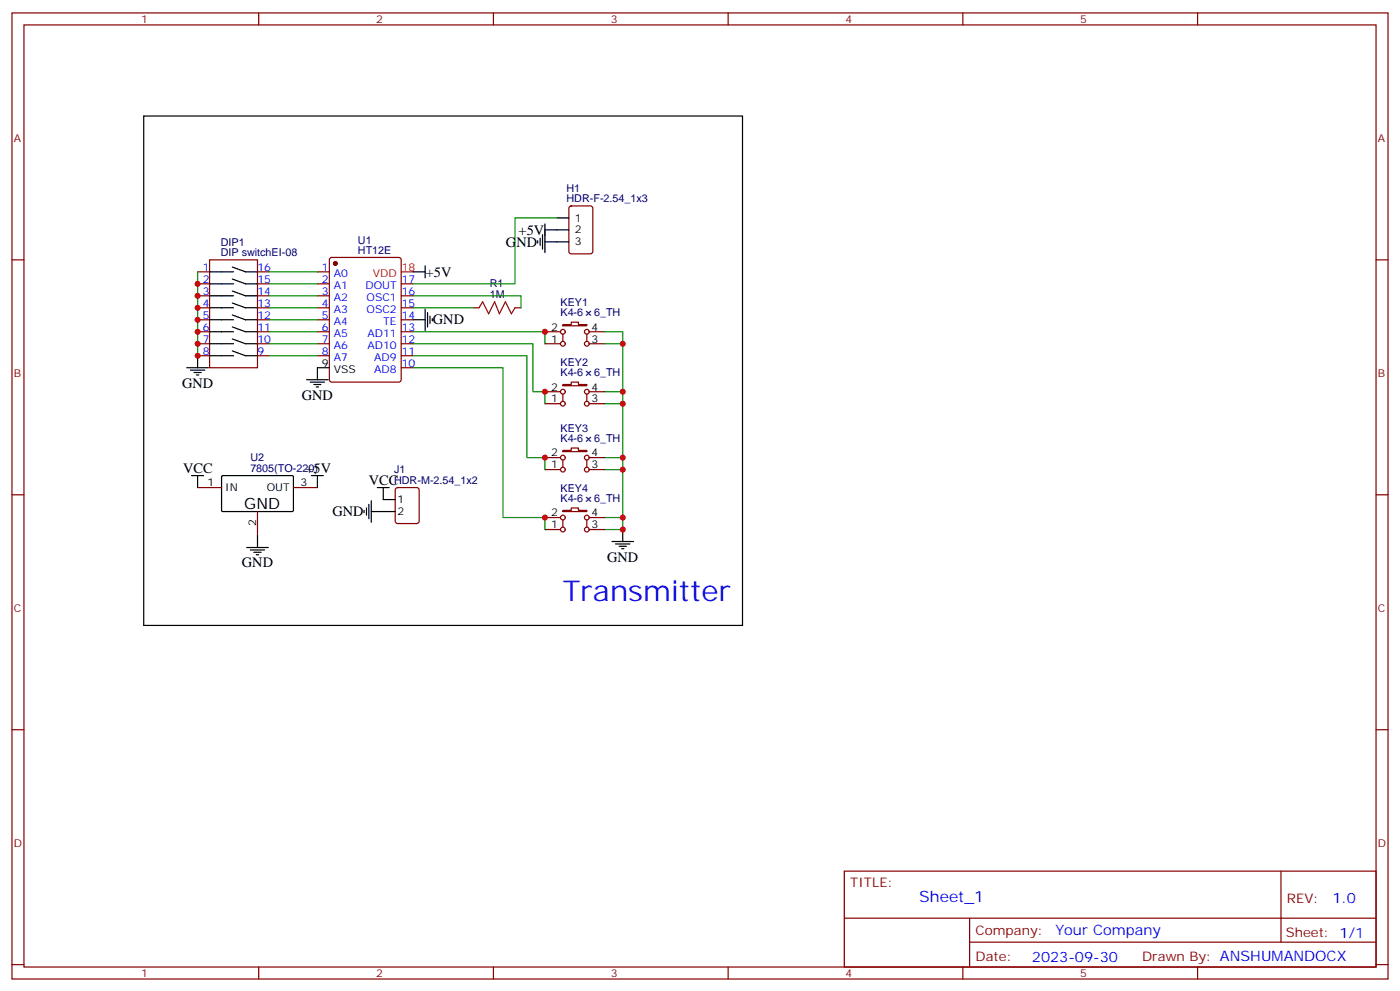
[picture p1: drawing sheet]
<svg xmlns="http://www.w3.org/2000/svg" width="412mm" height="292mm" viewBox="0 0 412 292" stroke-linecap="round" stroke-linejoin="round" font-family="sans-serif">
<g fill="none" stroke="#870000" stroke-width=".35">
<path d="M3.5 3.8h405.4v284.3h-405.4zM7.1 7.3h398.2v277.3h-398.2zM76.2 3.8v3.5M145.3 3.8v3.5M214.5 3.8v3.5M283.6 3.8v3.5M352.8 3.8v3.5M3.5 76.5h3.6M61.7 76.5h14.1v31.7h-14.1zM97.2 76l.5-.2h19.8l.6 .4 .1 35.6-.5 .6-20 .1-.6-.5-.1-35.5zM167.8 60.8l.5-.2h5.6l.7 .4v13l-.4 .7h-5.9l-.7-.4v-13zM405.3 76.5h3.6"/>
<path d="M58.2 94.1h3.5M58.2 97.6h3.5M58.2 83.5h3.5M58.2 87.1h3.5M58.2 90.6h3.5M58.2 80h3.5M75.8 94.1h3.6M75.8 97.6h3.6M75.8 83.5h3.6M75.8 87.1h3.6M75.8 90.6h3.6M75.8 80h3.6"/>
<path d="M93.5 94.1h3.5M93.5 97.6h3.5M93.5 83.5h3.5M93.5 87.1h3.5M93.5 90.6h3.5M93.5 80h3.5M118.2 94.1h3.5M118.2 97.6h3.5M118.2 83.5h3.5M118.2 87.1h3.5M118.2 90.6h3.5M139.3 90.6h1.8"/>
<path d="M151.7 90.6h1.8M160.5 97.6h4.6M165.8 95.5h2.5v-.7h2.1v.7h2.5v.4h-7.1zM165.8 98.4v2.1M172.9 98.4v2.1M173.6 97.6h4.6M58.2 101.2h3.5M58.2 104.7h3.5M75.8 101.2h3.6M75.8 104.7h3.6M93.5 101.2h3.5M93.5 104.7h3.5"/>
<path d="M118.2 101.2h3.5M118.2 104.7h3.5M118.2 108.2h3.5M160.5 101.2h4.6M160.5 118.8h4.6M160.5 115.3h4.6M165.8 113.2h2.5v-.7h2.1v.7h2.5v.3h-7.1zM165.8 116v2.1M172.9 116v2.1M173.6 101.2h4.6M173.6 118.8h4.6M173.6 115.3h4.6"/>
<path d="M160.5 138.2h4.6M160.5 134.7h4.6M165.8 132.6h2.5v-.7h2.1v.7h2.5v.3h-7.1zM165.8 135.4v2.1M172.9 135.4v2.1M173.6 138.2h4.6M173.6 134.7h4.6M3.5 145.6h3.6M58.2 143.5h7.1M75.8 150.6v7M86.4 143.5h7.1M116.7 143.7l.4-.2h5.7l.6 .4 .1 9.5-.5 .6-5.9 .1-.6-.5-.1-9.4z"/>
<path d="M160.5 155.9h4.6M160.5 152.3h4.6M165.8 150.2h2.5v-.7h2.1v.7h2.5v.4h-7.1zM165.8 153v2.2M172.9 153v2.2M173.6 155.9h4.6M173.6 152.3h4.6M405.3 145.6h3.6M3.5 214.8h3.6M405.3 214.8h3.6M248.7 256.4h156.6v28.2h-156.6zM377.3 256.4v20.9"/>
<path d="M248.7 270.2h156.5M285.6 277.3h119.6M285.6 270.2v14.2M3.5 283.9h3.6M76.2 284.6v3.5M145.3 284.6v3.5M214.5 284.6v3.5M283.6 284.6v3.5M352.8 284.6v3.5M405.3 283.9h3.6"/>
<circle cx="165.8" cy="97.6" r=".71"/>
<circle cx="172.9" cy="97.6" r=".71"/>
<circle cx="165.8" cy="118.8" r=".71"/>
<circle cx="165.8" cy="115.3" r=".71"/>
<circle cx="165.8" cy="101.2" r=".71"/>
<circle cx="172.9" cy="115.3" r=".71"/>
<circle cx="172.9" cy="118.8" r=".71"/>
<circle cx="172.9" cy="101.2" r=".71"/>
<circle cx="165.8" cy="134.7" r=".71"/>
<circle cx="165.8" cy="138.2" r=".71"/>
<circle cx="172.9" cy="134.7" r=".71"/>
<circle cx="172.9" cy="138.2" r=".71"/>
<circle cx="165.8" cy="152.3" r=".71"/>
<circle cx="165.8" cy="155.9" r=".71"/>
<circle cx="172.9" cy="152.3" r=".71"/>
<circle cx="172.9" cy="155.9" r=".71"/>
</g>
<g fill="none" stroke="#000" stroke-width=".35">
<path d="M42.3 34.1h176.4v150h-176.4zM68.4 78.6l3.9 1.4h3.5M125.2 78.2v3.6M158.4 70.8v.7M159.1 70.1v2.1M159.8 69.1v4.2M160.5 71.2h7.1M160.5 67.7h7.1M160.5 65.9v8.5M164 64.1h3.6M61.7 80h7.1M61.7 83.5h7.1"/>
<path d="M61.7 87.1h7.1M61.7 90.6h7.1M61.7 94.1h7.1M61.7 97.6h7.1M68.4 82.1l3.9 1.4h3.5M68.4 85.7l3.9 1.4h3.5M68.4 89.2l3.9 1.4h3.5M68.4 92.7l3.9 1.4h3.5M68.4 96.2l3.9 1.4h3.5M68.4 99.8l3.9 1.4h3.5M121.7 80h3.5M121.7 94.1h3.5"/>
<path d="M125.2 90.9v6.4M125.9 92v4.2M126.6 93.1v2.1M127.4 93.8v.7M55 108.2h6.4M56.1 108.9h4.2M57.1 109.6h2.2M57.9 110.3h.7M58.2 104.7v3.5M61.7 101.2h7.1M61.7 104.7h7.1M68.4 103.3l3.9 1.4h3.5"/>
<path d="M90.3 111.8h6.4M91.4 112.5h4.2M92.4 113.2h2.1M93.1 113.9h.7M97 108.2h-3.5v3.6M56.4 140h3.6M58.2 140v3.5M91.7 140h3.5M93.5 140v3.5M65.3 140.2l.3-.2h20.7l.1 .3v10.1l-.3 .2-20.7-.1-.1-.3zM75.8 157.6v3.5M107.2 150.2v.7"/>
<path d="M107.9 149.5v2.1M108.7 148.4v4.3M109.4 150.6h7M109.4 147.4v6.3M111.1 143.5h3.6M112.9 143.5v3.5h3.5M180.3 159.4h6.3M183.4 155.9v3.5M72.7 161.1h6.3M73.7 161.9h4.3M74.8 162.6h2.1M75.5 163.3h.7"/>
<path d="M181.3 160.1h4.3M182.4 160.8h2.1M183.1 161.5h.7"/>
</g>
<circle cx="98.8" cy="77.5" r=".53" fill="#870000" stroke="#870000" stroke-width=".35"/>
<path d="M118.2 80h3.5" fill="none" stroke="#f00" stroke-width=".35"/>
<g fill="none" stroke="#008700" stroke-width=".35">
<path d="M164 64.1h-12.3v19.4h-30M58.2 80v24.7M79.4 80h14.1M79.4 83.5h14.1M79.4 87.1h14.1M79.4 90.6h14.1M79.4 94.1h14.1M79.4 97.6h14.1M121.7 97.6h38.8v3.6M121.7 87.1h31.8v3.5M121.7 90.6h17.6M178.2 97.6h5.2v58.3h-5.2"/>
<path d="M79.4 101.2h14.1M79.4 104.7h14.1M121.7 101.2h35.3v14.1h3.5v3.5M121.7 104.7h33.5v30h5.3v3.5M121.7 108.2h26.5v44.1h12.3v3.6M178.2 101.2h5.2M178.2 115.3h5.2M178.2 118.8h5.2M178.2 134.7h5.2M178.2 138.2h5.2M178.2 152.3h5.2"/>
</g>
<path d="M141.1 90.6l1.1-1.8 1.7 3.6 1.8-3.6 1.4 3.6 1.8-3.6 1.7 3.6 1.1-1.8" fill="none" stroke="#a10000" stroke-width=".35"/>
<g fill="#c00">
<circle cx="58.2" cy="94.1" r=".88"/>
<circle cx="58.2" cy="97.6" r=".88"/>
<circle cx="58.2" cy="101.2" r=".88"/>
<circle cx="58.2" cy="83.5" r=".88"/>
<circle cx="58.2" cy="87.1" r=".88"/>
<circle cx="58.2" cy="90.6" r=".88"/>
<circle cx="58.2" cy="104.7" r=".88"/>
<circle cx="183.4" cy="115.3" r=".88"/>
<circle cx="183.4" cy="134.7" r=".88"/>
<circle cx="183.4" cy="152.3" r=".88"/>
<circle cx="160.5" cy="97.6" r=".88"/>
<circle cx="160.5" cy="115.3" r=".88"/>
<circle cx="160.5" cy="134.7" r=".88"/>
<circle cx="160.5" cy="152.3" r=".88"/>
<circle cx="183.4" cy="155.9" r=".88"/>
<circle cx="183.4" cy="138.2" r=".88"/>
<circle cx="183.4" cy="118.8" r=".88"/>
<circle cx="183.4" cy="101.2" r=".88"/>
</g>
<text font-size="8.5" fill="#00f" x="165.8" y="177">Transmitter</text>
<text font-size="4.6" x="72" y="149.9">GND</text>
<text font-size="4.6" fill="#00f" x="270.8" y="265.4">Sheet_1</text>
<g font-size="4.2">
<text x="152.8" y="69.1">+5V</text>
<text x="149" y="72.6">GND</text>
<text x="125.4" y="81.4">+5V</text>
<text x="127.5" y="95.5">GND</text>
<text x="53.6" y="114.3">GND</text>
<text x="88.9" y="117.8">GND</text>
<text x="54" y="139.3">VCC</text>
<text x="90" y="139.3">+5V</text>
<text x="108.7" y="142.8">VCC</text>
<text x="97.9" y="152">GND</text>
<text x="71.3" y="166.8">GND</text>
<text x="178.9" y="165.5">GND</text>
</g>
<g font-size="4.2" fill="#00f">
<text x="392.5" y="265.7">1.0</text>
<text x="310.9" y="275.2">Your Company</text>
<text x="304" y="283">2023-09-30</text>
</g>
<g font-size="3.9" fill="#800">
<text x="250.5" y="261">TITLE:</text>
<text x="379.1" y="265.7">REV:</text>
<text x="287.4" y="275.2">Company:</text>
<text x="378.7" y="275.8">Sheet: 1/1</text>
<text x="287.4" y="282.9">Date:</text>
<text x="336.4" y="282.9">Drawn By: ANSHUMANDOCX</text>
</g>
<g font-size="3.2" fill="#800">
<text x="41.6" y="6.8">1</text>
<text x="110.8" y="6.8">2</text>
<text x="179.9" y="6.8">3</text>
<text x="249.1" y="6.8">4</text>
<text x="318.2" y="6.8">5</text>
<text x="4.1" y="41.9">A</text>
<text x="405.9" y="41.9">A</text>
<text x="4.1" y="111.1">B</text>
<text x="405.9" y="111.1">B</text>
<text x="4.1" y="180.2">C</text>
<text x="405.9" y="180.2">C</text>
<text x="4.1" y="249.3">D</text>
<text x="405.9" y="249.3">D</text>
<text x="41.6" y="287.6">1</text>
<text x="110.8" y="287.6">2</text>
<text x="179.9" y="287.6">3</text>
<text x="249.1" y="287.6">4</text>
<text x="318.2" y="287.6">5</text>
</g>
<g font-size="3.2" fill="#000080">
<text x="166.9" y="59.5">HDR-F-2.54_1x3</text>
<text x="166.9" y="56.4">H1</text>
<text x="105.4" y="71.7">U1</text>
<text x="65" y="75.4">DIP switchEI-08</text>
<text x="65" y="72.4">DIP1</text>
<text x="105.4" y="74.7">HT12E</text>
<text x="144.3" y="87.8">1M</text>
<text x="144.3" y="84.6">R1</text>
<text x="165.1" y="92.9">K4-6</text>
<text x="165.1" y="90">KEY1</text>
<text x="175" y="92.9">6_TH</text>
<text x="165.1" y="107.6">KEY2</text>
<text x="165.1" y="110.6">K4-6</text>
<text x="175" y="110.6">6_TH</text>
<text x="165.1" y="130">K4-6</text>
<text x="165.1" y="127">KEY3</text>
<text x="175" y="130">6_TH</text>
<text x="73.7" y="135.7">U2</text>
<text x="73.7" y="138.9">7805(TO-220)</text>
<text x="116.1" y="142.5">HDR-M-2.54_1x2</text>
<text x="116.1" y="139.3">J1</text>
<text x="165.1" y="147.6">K4-6</text>
<text x="165.1" y="144.7">KEY4</text>
<text x="175" y="147.6">6_TH</text>
</g>
<g font-size="3.2">
<text x="169.3" y="65.2">1</text>
<text x="169.3" y="68.7">2</text>
<text x="169.3" y="72.2">3</text>
<text x="162.4" y="100.8">1</text>
<text x="162.4" y="97.3">2</text>
<text x="174.3" y="100.8">3</text>
<text x="174.3" y="97.3">4</text>
<text x="94.8" y="107.9">9</text>
<text x="98.3" y="109.6">VSS</text>
<text x="162.4" y="118.5">1</text>
<text x="162.4" y="114.9">2</text>
<text x="174.3" y="118.5">3</text>
<text x="174.3" y="114.9">4</text>
<text x="162.4" y="137.9">1</text>
<text x="162.4" y="134.3">2</text>
<text x="174.3" y="137.9">3</text>
<text x="174.3" y="134.3">4</text>
<text x="61.1" y="143.2">1</text>
<text x="88.5" y="143.2">3</text>
<text x="66.3" y="144.6">IN</text>
<text x="78.6" y="144.6">OUT</text>
<text x="117.1" y="148.1">1</text>
<text x="75.5" y="154.7" transform="rotate(-90 75.5 154.7)">2</text>
<text x="117.1" y="151.6">2</text>
<text x="162.4" y="155.5">1</text>
<text x="162.4" y="152">2</text>
<text x="174.3" y="155.5">3</text>
<text x="174.3" y="152">4</text>
</g>
<g font-size="3.2" fill="#00f">
<text x="59.7" y="83.2">2</text>
<text x="59.7" y="79.7">1</text>
<text x="75.8" y="83.2">15</text>
<text x="75.8" y="79.7">16</text>
<text x="94.8" y="79.7">1</text>
<text x="94.8" y="83.2">2</text>
<text x="98.3" y="81.4">A0</text>
<text x="118.4" y="83.2">17</text>
<text x="59.7" y="86.7">3</text>
<text x="75.8" y="86.7">14</text>
<text x="94.8" y="86.7">3</text>
<text x="98.3" y="84.9">A1</text>
<text x="98.3" y="88.5">A2</text>
<text x="107.7" y="84.9">DOUT</text>
<text x="108" y="88.5">OSC1</text>
<text x="118.4" y="86.7">16</text>
<text x="59.7" y="93.8">5</text>
<text x="59.7" y="90.2">4</text>
<text x="75.8" y="93.8">12</text>
<text x="75.8" y="90.2">13</text>
<text x="94.8" y="90.2">4</text>
<text x="94.8" y="93.8">5</text>
<text x="98.3" y="92">A3</text>
<text x="98.3" y="95.5">A4</text>
<text x="108" y="92">OSC2</text>
<text x="112.9" y="95.5">TE</text>
<text x="118.4" y="93.8">14</text>
<text x="118.4" y="90.2">15</text>
<text x="59.7" y="97.3">6</text>
<text x="59.7" y="100.8">7</text>
<text x="75.8" y="100.8">10</text>
<text x="75.8" y="97.3">11</text>
<text x="94.8" y="97.3">6</text>
<text x="94.8" y="100.8">7</text>
<text x="98.3" y="99.1">A5</text>
<text x="108.2" y="99.1">AD11</text>
<text x="118.4" y="100.8">12</text>
<text x="118.4" y="97.3">13</text>
<text x="59.7" y="104.4">8</text>
<text x="75.8" y="104.4">9</text>
<text x="94.8" y="104.4">8</text>
<text x="98.3" y="102.6">A6</text>
<text x="98.3" y="106.1">A7</text>
<text x="108.2" y="102.6">AD10</text>
<text x="110.2" y="106.1">AD9</text>
<text x="118.4" y="107.9">10</text>
<text x="118.4" y="104.4">11</text>
<text x="110.2" y="109.6">AD8</text>
</g>
<g font-size="3.2" fill="#f00">
<text x="109.8" y="81.4">VDD</text>
<text x="118.4" y="79.7">18</text>
</g>
</svg>
